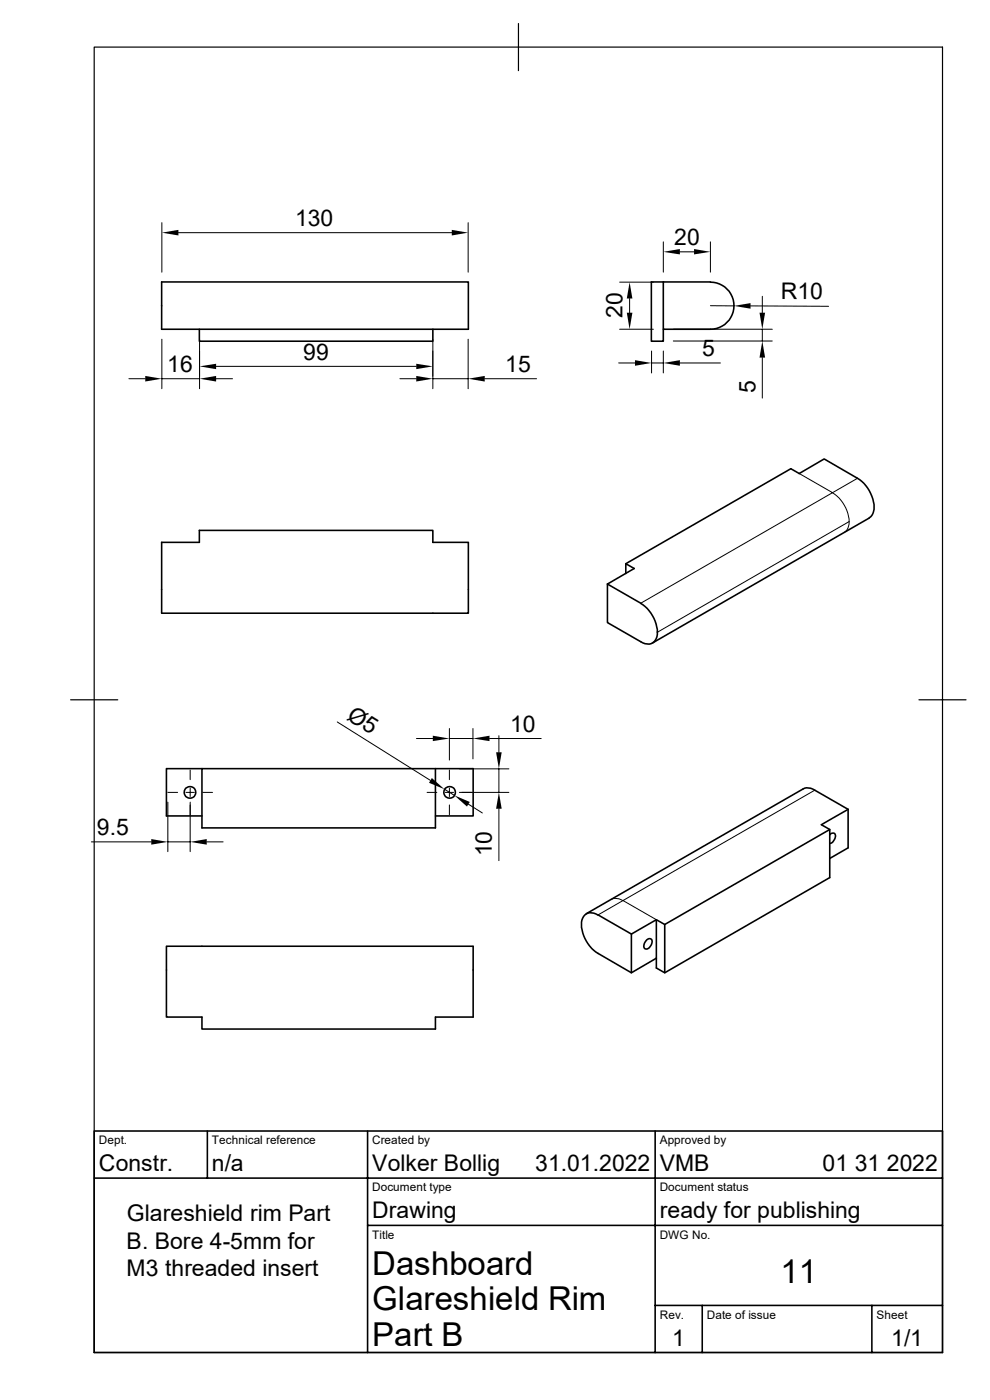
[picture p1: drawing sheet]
<svg xmlns="http://www.w3.org/2000/svg" width="210mm" height="297mm" viewBox="0 0 210 297" stroke-linecap="round" stroke-linejoin="round" font-family="sans-serif">
<g fill="none" stroke="#000" stroke-width=".34">
<path d="M34.3 59.8h65.1v10h-65.1zM140.7 59.8v10h10a5 5 0 0 0 5-4.9 5 5 0 0 0-5-5M150.7 59.8h-12.5v12.6h2.5v-2.6M42.3 69.8v2.6h49.5v-2.6M184.4 109.9l-46 26.5M184.4 109.9a3.3 3.3 0 0 0 .8-4 7.7 7.7 0 0 0-3.3-4.4l-7.1-4.1-5.3 3.1-1.7-1.1-35 20.2M34.3 130v-14.9h8v-2.6h49.5v2.6h7.6v15h-65.1M128.9 123.9v8.2l7 4a2.14 2.14 0 0 0 2.5 .3 2.14 2.14 0 0 0 1-2.3 7.7 7.7 0 0 0-3.5-6.1M128.9 123.9l7 4.1M132.8 121.7v-2.1l1.7 1-5.6 3.3M42.8 163.1h49.6v12.5h-49.6zM42.8 163.1h-7.5v10h7.5"/>
<path d="M92.4 163.1h8v10h-8M176 176l-35 20.1v10.3M176 177.1a.69 .69 0 0 1 1-.3 .69 .69 0 0 1 .1 1.1l-.4 .7-.7 .3M179.9 171.7l-8-4.5a1.85 1.85 0 0 0-1.6 .2l-45.9 26.4M179.9 171.7l-5.7 3.3 1.8 1v10.2l-35 20.2-1.8-1v-2.1M179.9 171.7v8.2l-3.9 2.2M126.9 194.1a2.14 2.14 0 0 0-2.5-.2 2.14 2.14 0 0 0-1 2.3 7.7 7.7 0 0 0 3.5 6.1l7 4.1 5.3-3.1M126.9 194.1l7 4.1 5.3-3.1v8.2M133.9 198.2v8.2M137.2 199.4a.69 .69 0 0 1 1-.1 .69 .69 0 0 1 0 1 1.04 1.04 0 0 1-1.5 .9l-.1-.5 .1-.5zM139.2 195.1l1.8 1M100.4 200.7h-65.1v15.1h7.5v2.5h49.6v-2.5h8v-15"/>
<path d="M20 239.9h179.9v47h-179.9zM44 239.9v10M78 239.9v47M139 239.9v47M20 249.9h179.9M78 260h121.9M139 276.9h60.9M149 276.9v10M185 276.9v10"/>
<circle cx="40.3" cy="168.1" r="1.23"/>
<circle cx="95.4" cy="168.1" r="1.23"/>
</g>
<g fill="none" stroke="#000" stroke-width=".21">
<path d="M34.3 47.2v10.5M37.8 49.4h58M99.3 47.2v10.5M131.4 59.9h7.2M140.7 51.3v6.4M144.2 53.4h3M150.7 51.3v6.4M34.3 72v10.5M42.3 72v10.5M45.8 77.7h42.5M91.8 72v10.5M99.3 72v10.5"/>
<path d="M131.2 77h3.5M131.4 69.8h7.2M133.6 63.3v3M138.2 74.5v4.6M138.2 77h2.5M140.7 74.5v4.6M142.8 69.9h21M142.8 72.3h21M144.2 77h8.6M150.7 64.9h5M159.2 64.9l16.6 .1M161.7 62.9v3.4"/>
<path d="M161.7 69.9v2.4M161.7 75.9v8.6M27.3 80.3h3.5M34.3 80.3h8M45.8 80.3h3.5M84.8 80.3h3.5M91.8 80.3h7.5M102.8 80.3h11M169.5 100.5l7.1 4-40.7 23.5M176.6 104.6a7.7 7.7 0 0 1 3.5 6.1M180.1 110.7l-.1 .9a1.91 1.91 0 0 1-.9 1.3M180.1 110.7l-40.6 23.4"/>
<path d="M181.9 101.5l-5.3 3M71.5 153.2l19.8 12.4M88.3 156.7h3.5M95.3 154.6v6.6M95.3 156.7h5M100.3 154.6v6.4M103.8 156.7h11M105.8 156.1v3.5M19.4 178.6h12.7M35.6 168.1h2.1M35.6 170.2v10.5M35.6 178.6h4.7"/>
<path d="M39.5 168.1h1.7M40.3 163.4v2M40.3 167.2v1.8M40.3 170.2v10.5M43 168.1h2.1M43.9 178.6h3.4M90.6 168.1h2.1M94.3 167.4l2.1 1.3M94.4 168.1h1.8M95.3 163.4v2M95.3 167.2v1.8M95.3 170.8v2"/>
<path d="M97.5 168.1h10.4M97.5 163.1h10.4M99.4 170.6l2.9 1.9M105.8 163.1v5M105.8 171.6v11M172.8 167.6l-40.6 23.5 7 4M129.7 190.8a2.55 2.55 0 0 1 2.5 .3M132.2 191.1l-5.3 3"/>
</g>
<path d="M20 10h179.9v276.9h-179.9zM110 5v10M15 148.5h10M194.9 148.5h10" fill="none" stroke="#000" stroke-width=".25"/>
<g fill="#000">
<path d="M34.3 49.4l3.5-.6v1.2zM95.8 48.8l3.5 .6-3.5 .6zM140.7 53.4l3.5-.6v1.2zM147.2 52.8l3.5 .6-3.5 .6zM30.8 79.8l3.5 .5-3.5 .6zM42.3 77.7l3.5-.5v1.1zM42.3 80.3l3.5-.5v1.1zM88.3 77.2l3.5 .5-3.5 .6zM88.3 79.8l3.5 .5-3.5 .6zM99.3 80.3l3.5-.5v1.1zM133 66.3h1.2l-.6 3.5zM133.6 59.9l.6 3.4h-1.2z"/>
<path d="M134.7 76.4l3.5 .6-3.5 .6zM140.7 77l3.5-.6v1.2zM155.7 64.9l3.5-.6v1.2zM161.1 66.3h1.2l-.6 3.5zM161.7 72.3l.6 3.6h-1.2zM91.8 156.1l3.5 .6-3.5 .5zM100.3 156.7l3.5-.6v1.1zM105.2 159.6h1.2l-.6 3.5zM32.1 178l3.5 .6-3.5 .6zM40.3 178.6l3.6-.6v1.2zM91.6 165.1l2.7 2.3-3.3-1.3zM96.4 168.7l3.3 1.4-.6 1z"/>
<path d="M105.8 168.1l.6 3.5h-1.2z"/>
</g>
<g font-size="7">
<text x="79" y="270.5">Dashboard</text>
<text x="165.6" y="272.2">11</text>
<text x="79" y="278">Glareshield Rim</text>
<text x="79" y="285.5">Part B</text>
</g>
<g font-size="4.9">
<text x="62.6" y="47.9">130</text>
<text x="143" y="51.9">20</text>
<text x="165.6" y="63.5">R10</text>
<text x="132.1" y="67.5" transform="rotate(-90 132.1 67.5)">20</text>
<text x="64.3" y="76.3">99</text>
<text x="148.9" y="75.6">5</text>
<text x="35.5" y="78.9">16</text>
<text x="107.2" y="78.9">15</text>
<text x="160.3" y="83.3" transform="rotate(-90 160.3 83.3)">5</text>
<text x="73.4" y="152.5" transform="rotate(32 73.4 152.5)">Ø5</text>
<text x="108.2" y="155.2">10</text>
<text x="20.6" y="177.1">9.5</text>
<text x="104.3" y="181.7" transform="rotate(-90 104.3 181.7)">10</text>
<text x="21" y="248.5">Constr.</text>
<text x="45" y="248.5">n/a</text>
<text x="79" y="248.5">Volker Bollig</text>
<text x="113.5" y="248.5">31.01.2022</text>
<text x="140" y="248.5">VMB</text>
<text x="174.5" y="248.5">01 31 2022</text>
<text x="26.9" y="259.1">Glareshield rim Part</text>
<text x="79" y="258.4">Drawing</text>
<text x="140" y="258.4">ready for publishing</text>
<text x="26.8" y="265">B. Bore 4-5mm for</text>
<text x="26.8" y="270.8">M3 threaded insert</text>
<text x="142.6" y="285.6">1</text>
<text x="189.1" y="285.6">1/1</text>
</g>
<g font-size="2.5">
<text x="21" y="242.7">Dept.</text>
<text x="45" y="242.7">Technical reference</text>
<text x="78.9" y="242.7">Created by</text>
<text x="140" y="242.7">Approved by</text>
<text x="79" y="252.8">Document type</text>
<text x="139.9" y="252.8">Document status</text>
<text x="79" y="262.8">Title</text>
<text x="139.9" y="262.8">DWG No.</text>
<text x="140" y="279.7">Rev.</text>
<text x="149.9" y="279.7">Date of issue</text>
<text x="186" y="279.7">Sheet</text>
</g>
</svg>
